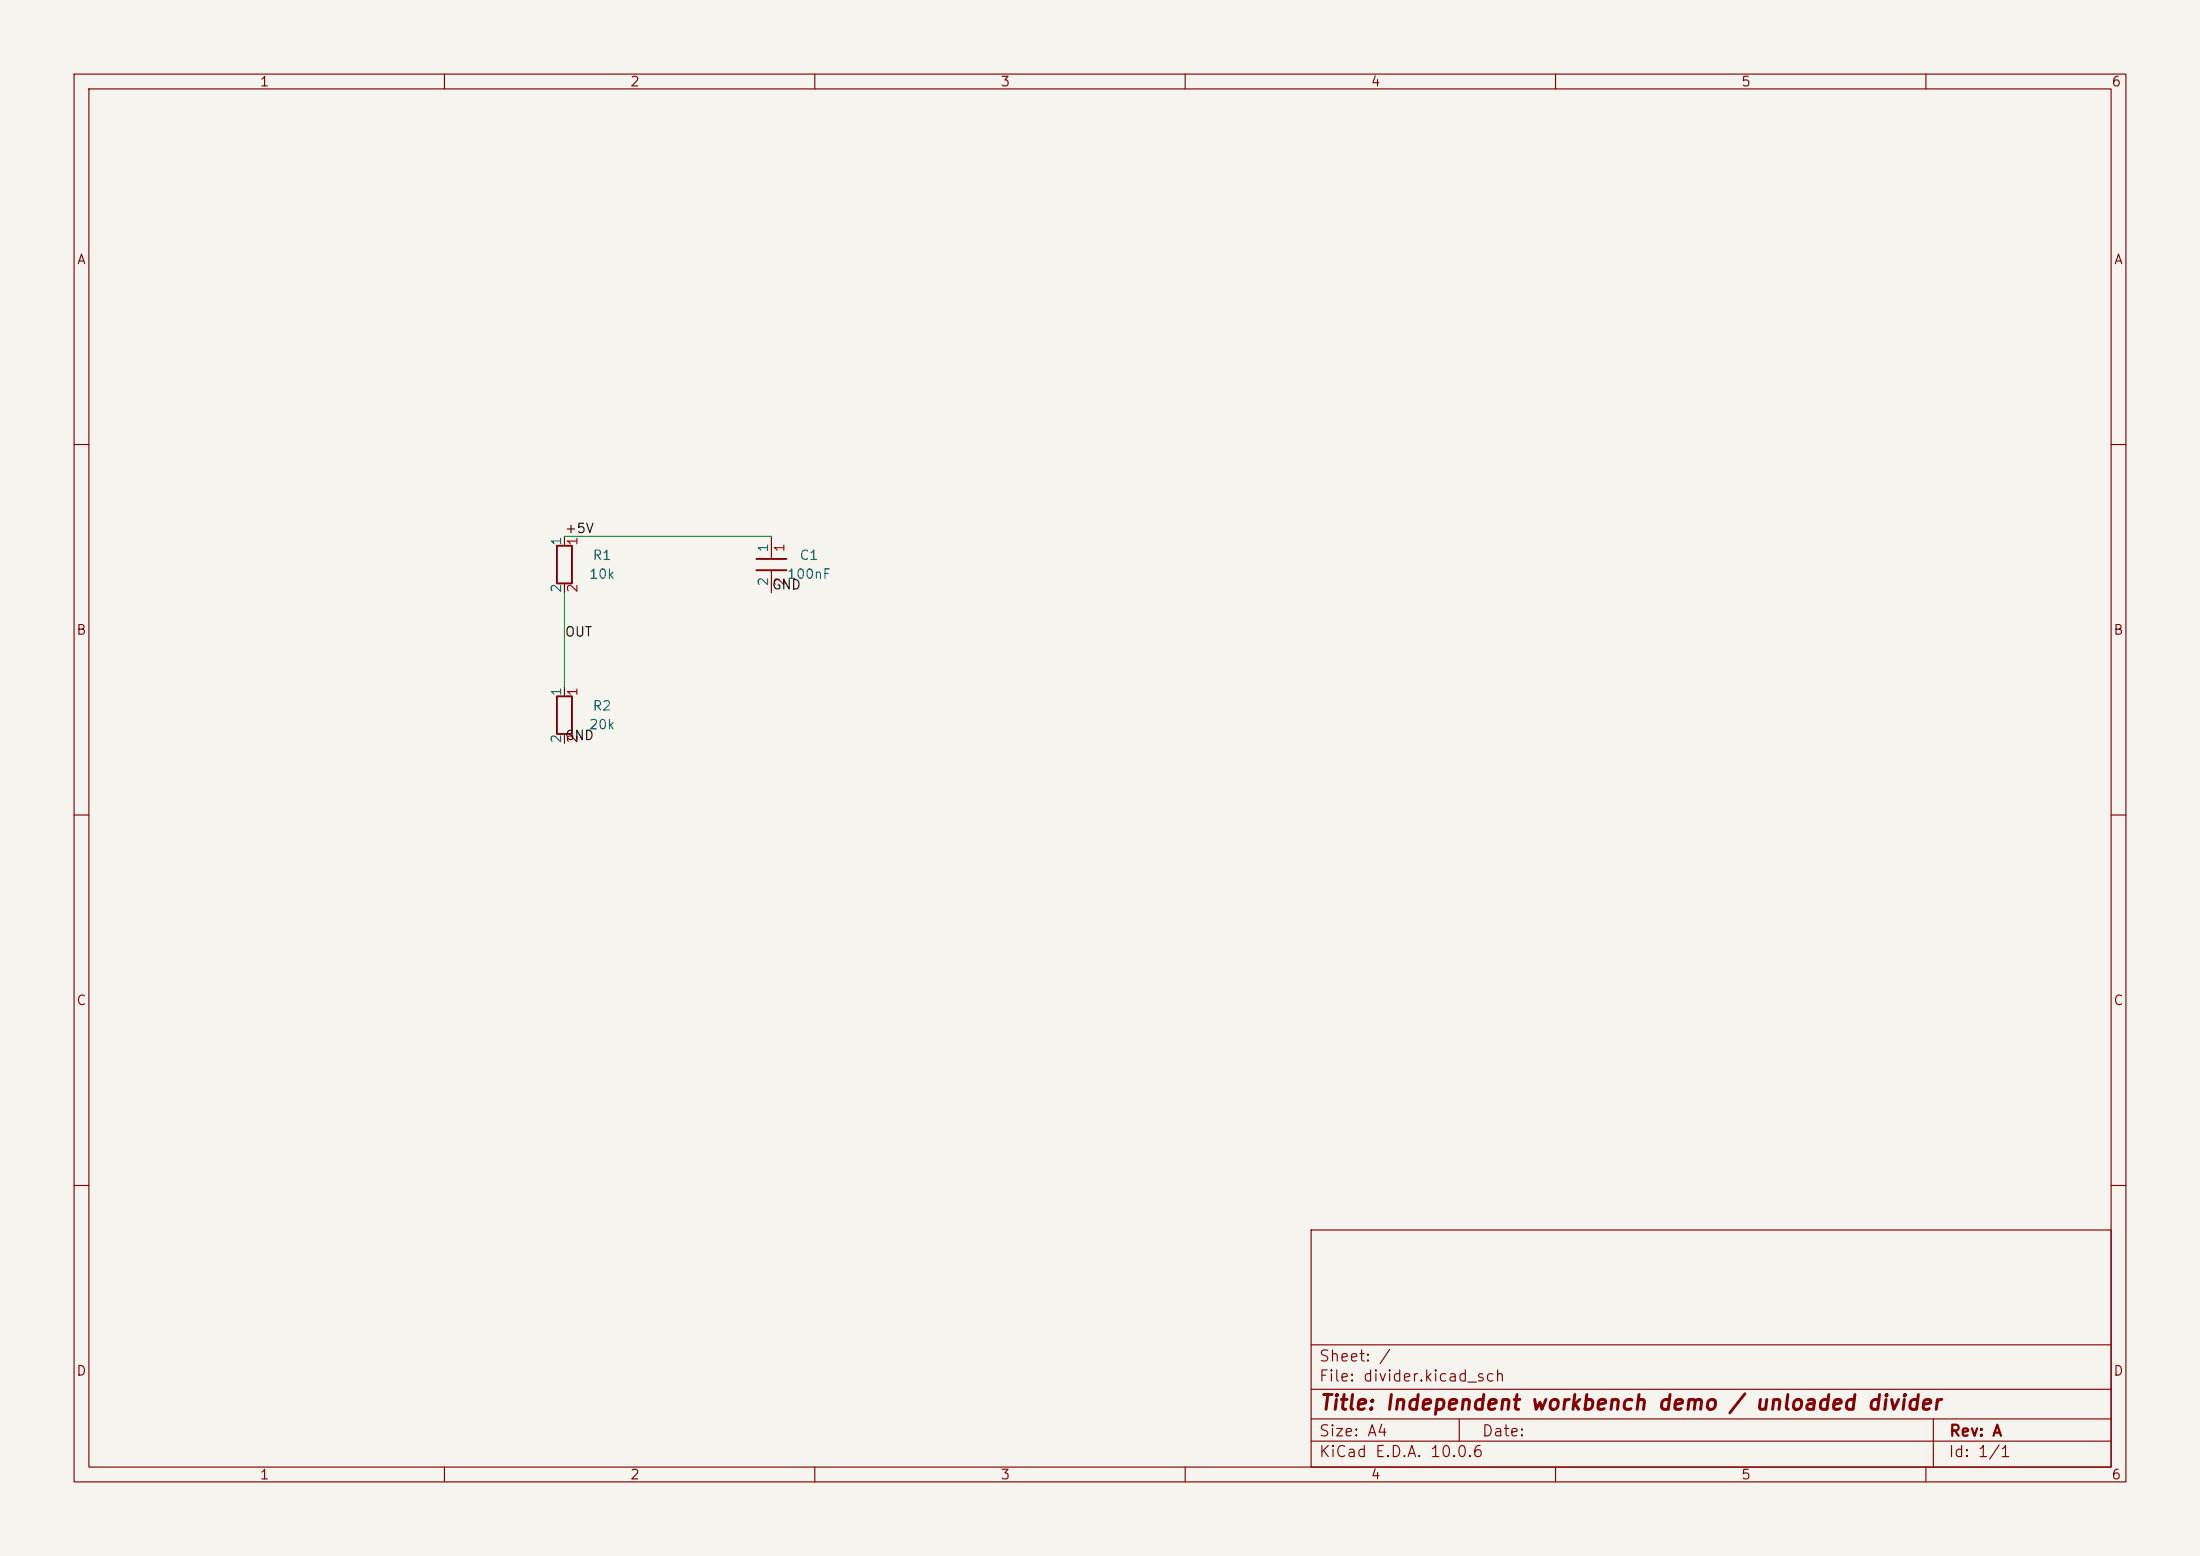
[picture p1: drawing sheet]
(kicad_sch (version 20250114) (generator "eeschema") (paper "A4")
 (title_block (title "Independent workbench demo / unloaded divider") (rev "A"))
 (lib_symbols (symbol "Demo:R" (pin_names (offset 0)) (in_bom yes) (on_board yes)
 (property "Reference" "R" (at 0 0 0) (effects (font (size 1.27 1.27)))) (property "Value" "R" (at 0 0 0) (effects (font (size 1.27 1.27))))
 (symbol "R_0_1" (rectangle (start -1.016 2.54) (end 1.016 -2.54) (stroke (width 0.254) (type default)) (fill (type none))))
 (symbol "R_1_1" (pin passive line (at 0 3.81 270) (length 1.27) (name "1" (effects (font (size 1.27 1.27)))) (number "1" (effects (font (size 1.27 1.27))))) (pin passive line (at 0 -3.81 90) (length 1.27) (name "2" (effects (font (size 1.27 1.27)))) (number "2" (effects (font (size 1.27 1.27))))))) (symbol "Demo:C" (pin_names (offset 0)) (in_bom yes) (on_board yes)
 (property "Reference" "C" (at 0 0 0) (effects (font (size 1.27 1.27)))) (property "Value" "C" (at 0 0 0) (effects (font (size 1.27 1.27))))
 (symbol "C_0_1" (polyline (pts (xy -2.032 0.762) (xy 2.032 0.762)) (stroke (width 0.254) (type default)) (fill (type none))) (polyline (pts (xy -2.032 -0.762) (xy 2.032 -0.762)) (stroke (width 0.254) (type default)) (fill (type none))))
 (symbol "C_1_1" (pin passive line (at 0 3.81 270) (length 3.048) (name "1" (effects (font (size 1.27 1.27)))) (number "1" (effects (font (size 1.27 1.27))))) (pin passive line (at 0 -3.81 90) (length 3.048) (name "2" (effects (font (size 1.27 1.27)))) (number "2" (effects (font (size 1.27 1.27))))))))
 (symbol (lib_id "Demo:R") (at 76.2 76.2 0) (unit 1) (in_bom yes) (on_board yes) (dnp no) (property "Reference" "R1" (at 81.28 74.93 0) (effects (font (size 1.27 1.27)))) (property "Value" "10k" (at 81.28 77.47 0) (effects (font (size 1.27 1.27)))) (property "Footprint" "Resistor_SMD:R_0603_1608Metric" (at 76.2 76.2 0) (effects (font (size 1.27 1.27)) hide)) (property "Datasheet" "" (at 76.2 76.2 0) (effects (font (size 1.27 1.27)) hide))) (symbol (lib_id "Demo:R") (at 76.2 96.52 0) (unit 1) (in_bom yes) (on_board yes) (dnp no) (property "Reference" "R2" (at 81.28 95.25 0) (effects (font (size 1.27 1.27)))) (property "Value" "20k" (at 81.28 97.78999999999999 0) (effects (font (size 1.27 1.27)))) (property "Footprint" "Resistor_SMD:R_0603_1608Metric" (at 76.2 96.52 0) (effects (font (size 1.27 1.27)) hide)) (property "Datasheet" "" (at 76.2 96.52 0) (effects (font (size 1.27 1.27)) hide))) (symbol (lib_id "Demo:C") (at 104.14 76.2 0) (unit 1) (in_bom yes) (on_board yes) (dnp no) (property "Reference" "C1" (at 109.22 74.93 0) (effects (font (size 1.27 1.27)))) (property "Value" "100nF" (at 109.22 77.47 0) (effects (font (size 1.27 1.27)))) (property "Footprint" "Capacitor_SMD:C_0603_1608Metric" (at 104.14 76.2 0) (effects (font (size 1.27 1.27)) hide)) (property "Datasheet" "" (at 104.14 76.2 0) (effects (font (size 1.27 1.27)) hide)))
 (wire (pts (xy 76.2 80.01) (xy 76.2 92.71)) (stroke (width 0) (type default))) (wire (pts (xy 76.2 72.39) (xy 104.14 72.39)) (stroke (width 0) (type default)))
 (label "+5V" (at 76.2 72.39 0) (effects (font (size 1.27 1.27)) (justify left bottom))) (label "OUT" (at 76.2 86.36 0) (effects (font (size 1.27 1.27)) (justify left bottom))) (label "GND" (at 76.2 100.33 0) (effects (font (size 1.27 1.27)) (justify left bottom))) (label "GND" (at 104.14 80.01 0) (effects (font (size 1.27 1.27)) (justify left bottom)))

(wire (pts (xy 76.2 72.39) (xy 76.2 80.01)) (stroke (width 0) (type default))))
